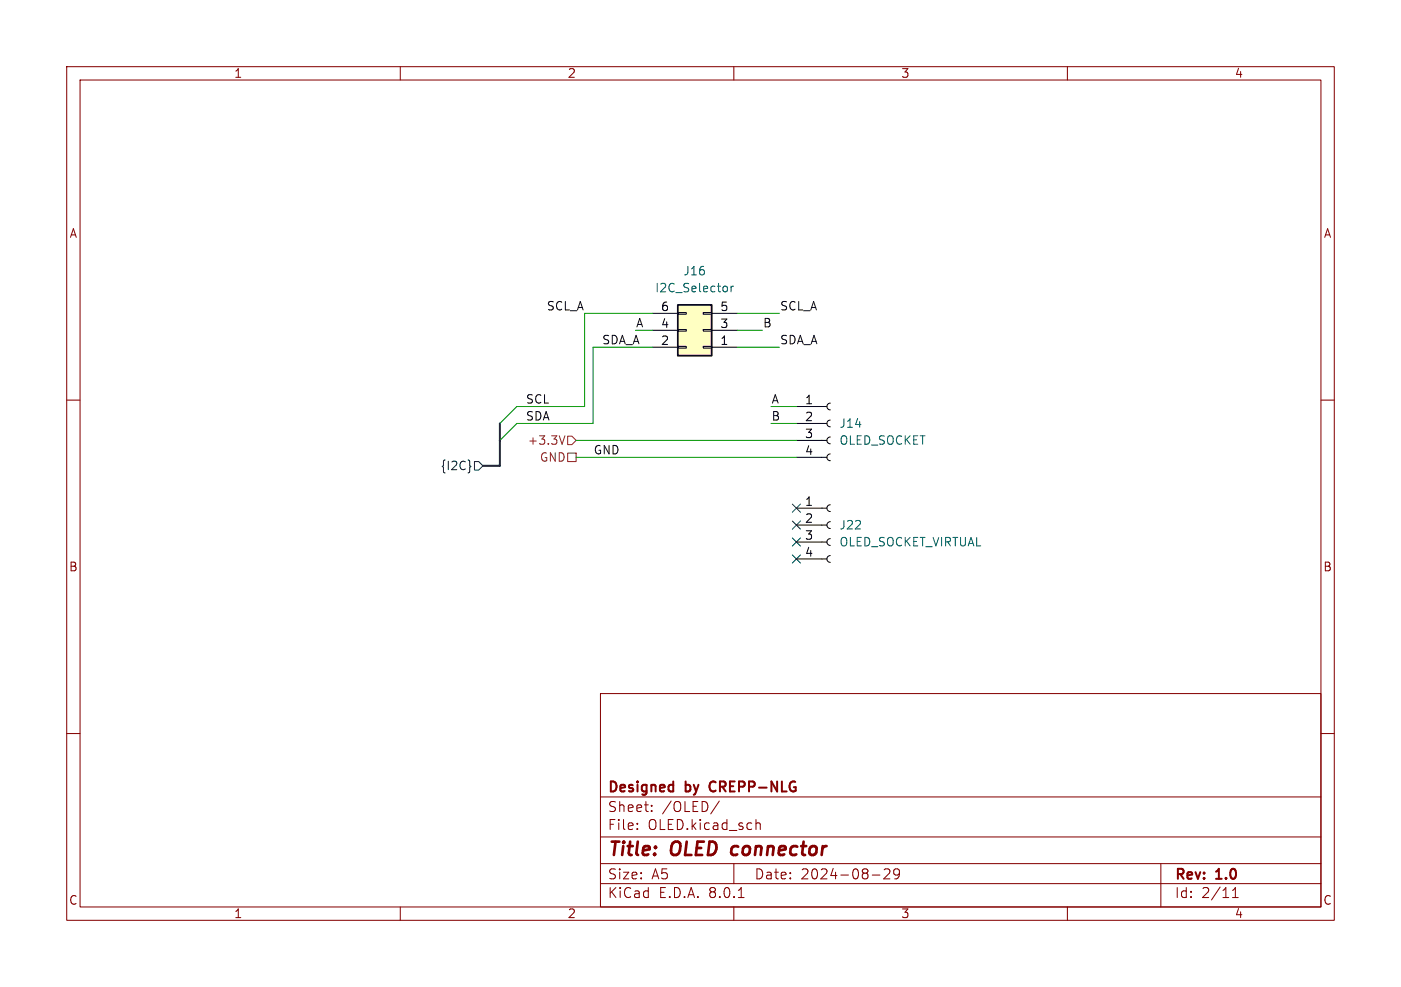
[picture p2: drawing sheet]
<svg xmlns="http://www.w3.org/2000/svg" width="210mm" height="148mm" viewBox="0 0 210 148" stroke-linecap="round" stroke-linejoin="round" font-family="sans-serif">
<g fill="none" stroke="#840000" stroke-width=".15">
<path d="M10 10h190v128h-190zM12 12h186v124h-186zM60 10v2M110 10v2M160 10v2M10 60h2M198 60h2M10 110h2M90 104h108v32h-108zM90 119.5h108M198 110h2M60 136v2"/>
<path d="M90 132.5h108M90 129.5h108M90 125.5h108M95.5 124.2v.2M95.5 123.5v.1M97.7 121.5v.2M97.7 120.8v.1M107.8 120.1l-1.3 1.9M110 136v2M110 129.5v3M110.7 134.6h.8M113.3 122.9v1.5"/>
<path d="M113.3 123.5a.37 .37 0 0 1 .7 .1v.8M130.8 131.2h1.1M132.5 130.4l.3-.1 .5 .1a.41 .41 0 0 1 0 .5l-.8 .9h.9M134.8 130.9l-.3 .3h-.2l-.3-.3v-.3l.1-.2 .4-.1 .3 .1a.99 .99 0 0 1-.4 1.4h-.3M160 136v2M174 129.5v6.5M184.8 134.6h.8M184.8 133.5l.4-.4v1.5"/>
</g>
<path d="M109.8 127.1l-.2 .7 .3 .4" fill="none" stroke="#840000" stroke-width=".4"/>
<path d="M106.5 117.4l-.2 .4 .2 .7" fill="none" stroke="#840000" stroke-width=".3"/>
<g fill="none" stroke="#000" stroke-width=".15">
<path d="M119.4 68.6h4.6M119.4 66h4.6M119.4 63.5h4.6M119.4 61h4.6M119.4 78.7h4.6M119.4 76.2h4.6M124.5 68.1a.51 .51 0 0 0-.5 .5 .51 .51 0 0 0 .5 .5M124.5 65.5a.51 .51 0 0 0-.5 .5 .51 .51 0 0 0 .5 .5M124.5 63a.51 .51 0 0 0-.5 .5 .51 .51 0 0 0 .5 .5M124.5 60.5a.51 .51 0 0 0-.5 .5 .51 .51 0 0 0 .5 .5M124.5 78.2a.51 .51 0 0 0-.5 .5 .51 .51 0 0 0 .5 .5M124.5 75.7a.51 .51 0 0 0-.5 .5 .51 .51 0 0 0 .5 .5"/>
<path d="M119.4 83.8h4.6M119.4 81.3h4.6M124.5 83.3a.51 .51 0 0 0-.5 .5 .51 .51 0 0 0 .5 .5M124.5 80.8a.51 .51 0 0 0-.5 .5 .51 .51 0 0 0 .5 .5"/>
</g>
<path d="M101.6 45.7h5.1v7.6h-5.1z" fill="#ffffc2"/>
<path d="M97.8 52.1h3.8M97.8 49.5h3.8M97.8 47h3.8M101.6 46.9h1.3v.2h-1.3zM101.6 49.4h1.3v.3h-1.3zM101.6 51.9h1.3v.3h-1.3zM105.4 46.9h1.3v.2h-1.3zM105.4 49.4h1.3v.3h-1.3zM105.4 51.9h1.3v.3h-1.3zM106.7 52.1h3.8M106.7 49.5h3.8M106.7 47h3.8" fill="none" stroke="#000" stroke-width=".15"/>
<path d="M101.6 45.7h5.1v7.6h-5.1z" fill="none" stroke="#000" stroke-width=".25"/>
<path d="M108.9 43l.1 .2v.3l-.1 .2M109.6 42.9v.9M109.9 42.9l-.2 .1-.1 .2" fill="none" stroke="#006464" stroke-width=".15"/>
<path d="M70.4 69.8l.2 .1-.2 .2M71.1 69.2h.7l.6 .7-.6 .6h-.7zM118.8 78.1l1.2 1.2M118.8 75.6l1.2 1.2M120 78.1l-1.2 1.2M120 75.6l-1.2 1.2M118.8 80.7l1.2 1.2M118.8 83.2l1.2 1.2M120 80.7l-1.2 1.2M120 83.2l-1.2 1.2" fill="none" stroke="#000084" stroke-width=".15"/>
<path d="M84.7 65.3l-.4 1.3M85.1 67.9h1.3v1.3h-1.3zM85.1 65.4h.6l.7 .6-.7 .7h-.6z" fill="none" stroke="#725600" stroke-width=".15"/>
<path d="M74.9 63.5v6.4h-2.5" fill="none" stroke="#000084" stroke-width=".3"/>
<path d="M95.2 49.5h2.6M97.8 52.1h-8.9v11.4h-11.4l-2.6 2.5M97.8 47h-10.2v14h-10.1l-2.6 2.5M110.5 52.1h6.3M110.5 47h6.3M110.5 49.5h3.8M86.4 66h33M86.4 68.6h33M115.6 61h3.8M115.6 63.5h3.8" fill="none" stroke="#009600" stroke-width=".15"/>
<g font-size="2.8" fill="#840000">
<text x="91" y="128.9">Title:</text>
<text x="100.7" y="128.9">OLED</text>
<text x="110.5" y="128.9">connector</text>
</g>
<g font-size="2.1" fill="#840000">
<text x="91" y="119.2">Designed</text>
<text x="102.8" y="119.2">by</text>
<text x="107.1" y="119.2">CREPP-NLG</text>
<text x="91" y="124.7">File:</text>
<text x="91" y="122">Sheet:</text>
<text x="97.1" y="124.7">OLED.kicad_sch</text>
<text x="99.2" y="122">/OLED/</text>
<text x="91" y="134.9">KiCad</text>
<text x="91" y="132.1">Size:</text>
<text x="97.7" y="132.1">A5</text>
<text x="98.7" y="134.9">E.D.A.</text>
<text x="106.3" y="134.9">8.0.1</text>
<text x="113" y="132.1">Date:</text>
<text x="120" y="132.1">2024-08-29</text>
<text x="176" y="132.3">Rev:</text>
<text x="176" y="134.9">Id:</text>
<text x="180.1" y="134.9">2/11</text>
<text x="182.4" y="132.3">1.0</text>
</g>
<g font-size="1.8" fill="#840000">
<text x="35" y="11.9">1</text>
<text x="85" y="11.9">2</text>
<text x="135" y="11.9">3</text>
<text x="185" y="11.9">4</text>
<text x="10.3" y="35.9">A</text>
<text x="198.4" y="35.9">A</text>
<text x="10.3" y="85.9">B</text>
<text x="198.3" y="85.9">B</text>
<text x="10.3" y="135.9">C</text>
<text x="35" y="137.9">1</text>
<text x="85" y="137.9">2</text>
<text x="135" y="137.9">3</text>
<text x="185" y="137.9">4</text>
<text x="198.3" y="135.9">C</text>
</g>
<g font-size="1.8" fill="#006464">
<text x="102.3" y="41.5">J16</text>
<text x="98.1" y="44">I2C_Selector</text>
<text x="125.7" y="64.4">J14</text>
<text x="125.7" y="66.9">OLED_SOCKET</text>
<text x="125.7" y="79.6">J22</text>
<text x="125.7" y="82.1">OLED_SOCKET_VIRTUAL</text>
</g>
<g font-size="1.8" fill="#0f0f0f">
<text x="81.9" y="46.6">SCL_A</text>
<text x="116.8" y="46.6">SCL_A</text>
<text x="90.2" y="51.7">SDA_A</text>
<text x="95.2" y="49.2">A</text>
<text x="114.3" y="49.2">B</text>
<text x="116.8" y="51.7">SDA_A</text>
<text x="78.7" y="60.6">SCL</text>
<text x="78.7" y="63.2">SDA</text>
<text x="115.6" y="63.2">B</text>
<text x="115.6" y="60.6">A</text>
<text x="88.9" y="68.2">GND</text>
</g>
<g font-size="1.8">
<text x="99" y="46.7">6</text>
<text x="107.9" y="46.7">5</text>
<text x="99" y="51.8">2</text>
<text x="99" y="49.3">4</text>
<text x="107.9" y="51.8">1</text>
<text x="107.9" y="49.3">3</text>
<text x="120.6" y="60.7">1</text>
<text x="120.6" y="63.2">2</text>
<text x="120.6" y="65.8">3</text>
<text x="120.6" y="68.3">4</text>
<text x="120.6" y="75.9">1</text>
<text x="120.6" y="78.5">2</text>
<text x="120.6" y="81">3</text>
<text x="120.6" y="83.6">4</text>
</g>
<text font-size="1.8" fill="#000084" x="65.9" y="70.7">{I2C}</text>
<g font-size="1.8" fill="#725600">
<text x="79" y="66.9">+3.3V</text>
<text x="80.8" y="69.4">GND</text>
</g>
</svg>
